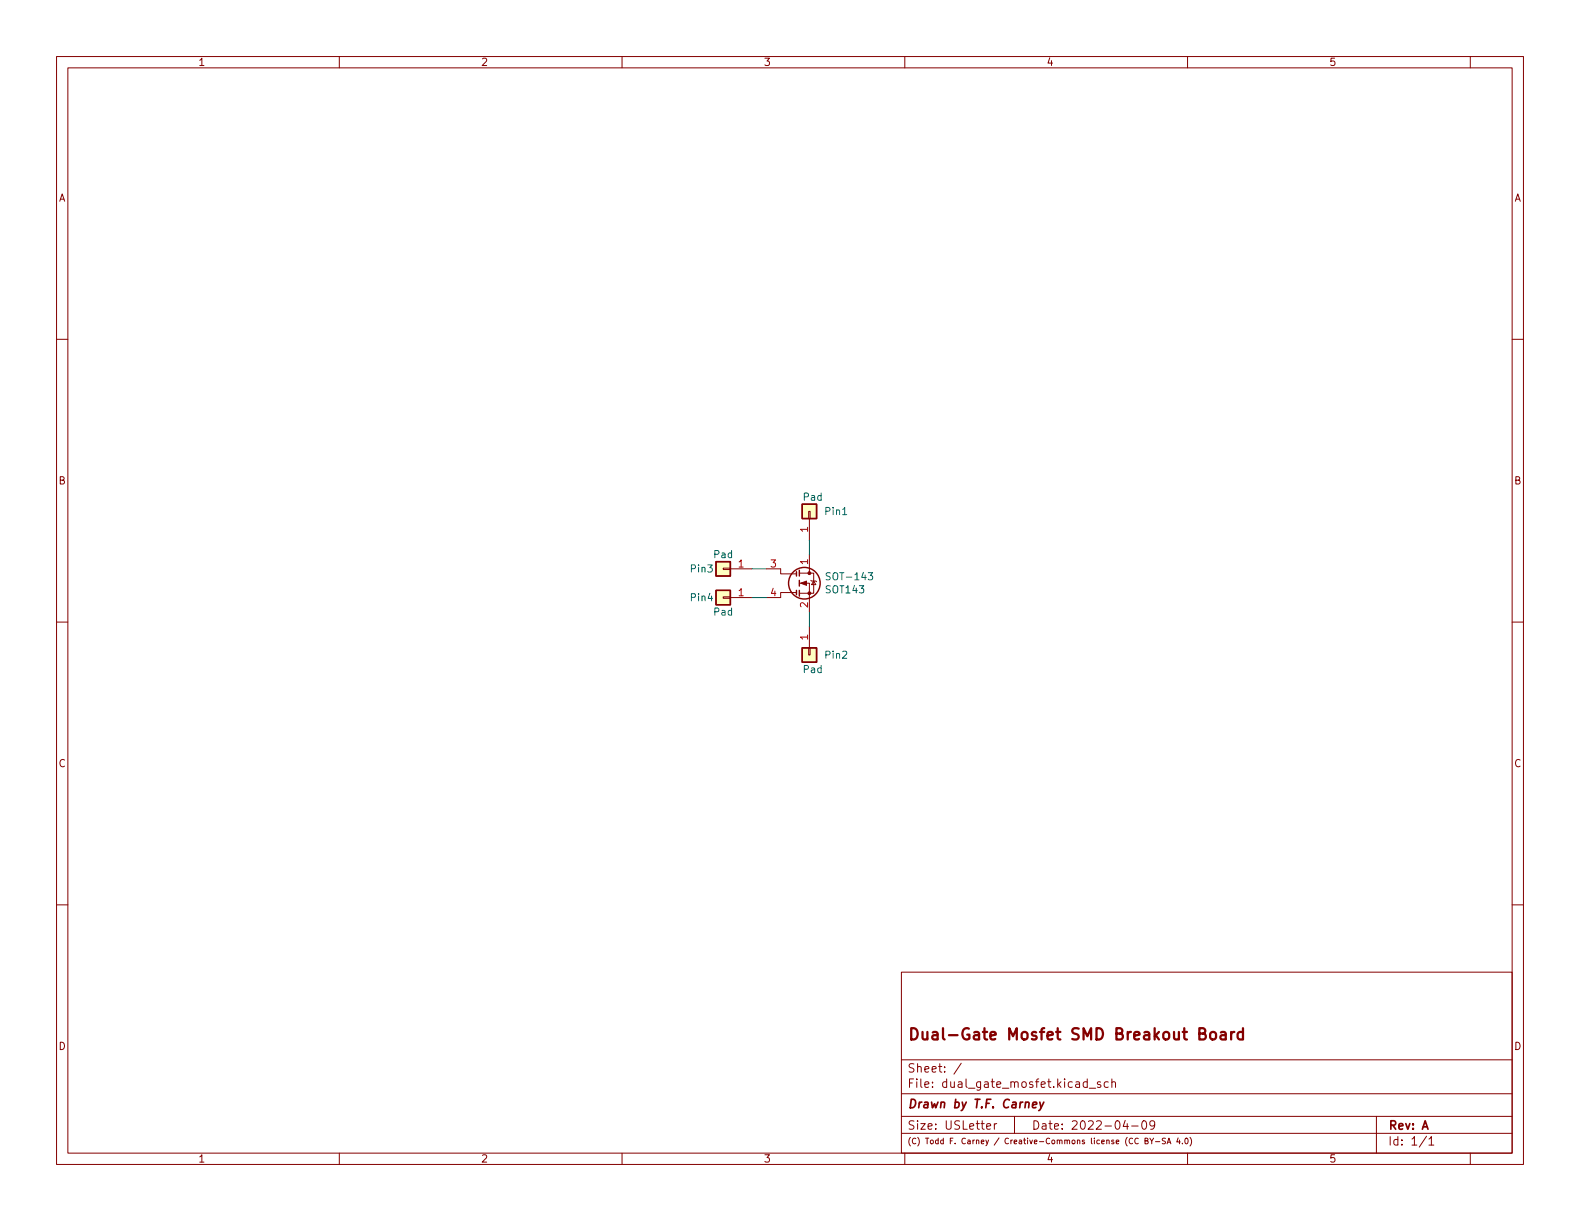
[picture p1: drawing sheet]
<svg xmlns="http://www.w3.org/2000/svg" width="279mm" height="216mm" viewBox="0 0 279 216" stroke-linecap="round" stroke-linejoin="round" font-family="sans-serif">
<g fill="none" stroke="#840000" stroke-width=".18">
<path d="M10 10h259.4v195.9h-259.4zM12 12h255.4v191.9h-255.4zM60 10v2M110 10v2M160 10v2M210 10v2M260 10v2M10 60h2M267.4 60h2M143 90.4h.3v1.3h-.3zM143.1 91.7v3.8M143.1 98v3.3"/>
<path d="M10 110h2M127.9 105.5h1.3v.3h-1.3zM127.9 100.5h1.3v.2h-1.3zM129.2 100.6h3.8M129.2 105.7h3.8M135.5 100.6h2.5v.9h2.8M140.8 104.8h-2.8v.9h-2.5M141.4 103.1h1.7v5.1M141.4 101.3h2.5v3.6h-2.5M143 114.6h.3v1.2h-.3zM143.1 110.7v3.9M143.4 102.6l.1 .1h.8l.1 .2"/>
<path d="M143.9 102.7l.4 .7h-.8zM267.4 110h2M10 160h2M267.4 160h2M159.4 171.9h108v32h-108zM159.4 197.4h108M159.4 193.4h108M159.4 187.4h108M170 188l-1.3 1.9M174.5 199.2l.7-.2-.1-.3h-.4l-.2 .2v.7h.6M175.8 198.7v1M176.3 198.7h-.3l-.2 .3"/>
<path d="M179.4 197.4v3M192.3 191.4l-.5-.1-.3 .3v.4l.2 .2h.6M192.3 190.8v1.5M192.6 192.4h1.2M194.6 191.4l-.3-.1-.3 .2 .1 .2 .5 .2v.3h-.6M196 191.4l-.5-.1-.2 .3v.4l.1 .2h.6M196.6 191.4l.2-.1 .4 .1 .1 .9M196.6 190.8v1.5M199 198.1l-.4 1.1h.9M199.3 198.7v1M200.1 199.1h1.2M202.1 198.2h.2a.81 .81 0 0 1 .5 .6 .81 .81 0 0 1-.3 .8l-.1 .1a.81 .81 0 0 1-.6-.6 .81 .81 0 0 1 .3-.9z"/>
<path d="M204.2 198.8l-.3 .3-.4-.1-.2-.2 .2-.6h.4l.2 .1a.99 .99 0 0 1-.3 1.4h-.3M243.4 197.4v6.5M60 203.9v2M110 203.9v2M159.4 200.4h108M160 203.9v2M201.3 201.3a.44 .44 0 0 0-.6 .5 .44 .44 0 0 0 .6 .4M202.5 201.7h.4l.1-.4h-.5v1h.4l.1-.4-.2-.2M203.3 201.3l.4 .5 .3-.5M203.7 201.8v.5M204.3 201.9h.8M206.1 201.3h-.4l-.2 .1 .1 .3 .4 .2v.3h-.5"/>
<path d="M206.4 202.3l.3-1 .3 1M206.5 202h.5M208.3 201.2l-.2 .7h.6M208.6 201.6v.7M209.1 202.2v.1M209.7 201.3h.1a.53 .53 0 0 1 .3 .5 .53 .53 0 0 1-.3 .5 .66 .66 0 0 1-.1-1zM210 203.9v2M210.4 201.1a1.15 1.15 0 0 1 0 1.5M252.3 200.9l-1.3 1.9M252.7 201.4l.4-.4v1.5M252.7 202.5h.8M260 203.9v2"/>
</g>
<path d="M182.6 195.4l.7-.2v-.2h-.6l-.1 .7 .1 .2 .5-.1M183.9 194.9l.2 1M184.6 194.9l-.7 1.3-.2 .2" fill="none" stroke="#840000" stroke-width=".3"/>
<path d="M212.1 182.8h.7a.49 .49 0 0 0 .3-.5 .49 .49 0 0 0-.3-.5h-.7v2h.8a.53 .53 0 0 0 .3-.6 .53 .53 0 0 0-.4-.4M214.1 182.7a.54 .54 0 0 1 .5-.2 .54 .54 0 0 1 .4 .4v.5a.54 .54 0 0 1-.5 .4 .54 .54 0 0 1-.5-.4zM215.9 182.6l.2-.1 .6 .1 .1 1.2M216.8 182.9l-.7 .1a.39 .39 0 0 0-.3 .4 .39 .39 0 0 0 .3 .4l.7-.1M217.7 182.5v1.3M218.3 182.5a.51 .51 0 0 0-.6 .4M219.8 182.6l-.6-.1-.3 .4v.5l.1 .3 .2 .1 .6-.1M219.8 181.8v2" fill="none" stroke="#840000" stroke-width=".4"/>
<g fill="#ffffc2" stroke="#ffffc2" stroke-width=".18">
<path d="M141.9 114.6h2.5v2.5h-2.5z"/>
<path d="M141.9 89.2h2.5v2.5h-2.5z"/>
<path d="M126.6 104.4h2.6v2.5h-2.6z"/>
<path d="M126.6 99.3h2.6v2.6h-2.6z"/>
</g>
<g fill="none" stroke="#840000" stroke-width=".25">
<path d="M126.6 99.3h2.6v2.6h-2.6zM141.9 89.2h2.5v2.5h-2.5zM126.6 104.4h2.6v2.5h-2.6zM140.8 101.1v.8M140.8 104.4v.8M141.4 100.8v1.1M141.4 102.6v1M141.4 104.4v1M141.9 114.6h2.5v2.5h-2.5z"/>
<circle cx="142.2" cy="103.1" r="2.79"/>
</g>
<g fill="#840000" stroke="#840000" stroke-width=".18">
<path d="M141.6 103.1l1-.4v.8z"/>
<circle cx="143.1" cy="104.9" r=".25"/>
<circle cx="143.1" cy="101.3" r=".25"/>
</g>
<path d="M143.1 95.5v2.5M133 105.7h2.5M133 100.6h2.5M143.1 108.2v2.5" fill="none" stroke="#009600" stroke-width=".18"/>
<text font-size="2.8" fill="#840000" x="160.4" y="183.9">Dual-Gate Mosfet SMD Breakout Board</text>
<g font-size="2.1" fill="#840000">
<text x="160.4" y="189.7">Sheet: /</text>
<text x="160.4" y="196">Drawn by T.F. Carney</text>
<text x="160.4" y="192.4">File: dual_gate_mosfet.kicad_sch</text>
<text x="160.4" y="199.7">Size: USLetter</text>
<text x="182.4" y="199.7">Date: 2022-04-09</text>
<text x="245.4" y="199.7">Rev: A</text>
<text x="245.4" y="202.5">Id: 1/1</text>
</g>
<g font-size="1.8" fill="#840000">
<text x="35" y="11.6">1</text>
<text x="85" y="11.6">2</text>
<text x="135" y="11.6">3</text>
<text x="185" y="11.6">4</text>
<text x="235" y="11.6">5</text>
<text x="10.3" y="35.6">A</text>
<text x="267.7" y="35.6">A</text>
<text x="10.3" y="85.7">B</text>
<text x="267.7" y="85.7">B</text>
<text x="10.3" y="135.6">C</text>
<text x="267.7" y="135.6">C</text>
<text x="10.3" y="185.7">D</text>
<text x="267.7" y="185.7">D</text>
<text x="35" y="205.6">1</text>
<text x="85" y="205.6">2</text>
<text x="135" y="205.6">3</text>
<text x="185" y="205.6">4</text>
<text x="235" y="205.6">5</text>
</g>
<g font-size="1.8" fill="#006464">
<text x="142.1" y="88.5">Pad</text>
<text x="146" y="91.1">Pin1</text>
<text x="122.2" y="101.2">Pin3</text>
<text x="126.3" y="98.7">Pad</text>
<text x="122.2" y="106.3">Pin4</text>
<text x="146.1" y="104.9">SOT143</text>
<text x="146.6" y="102.6">SOT-143</text>
<text x="126.3" y="108.8">Pad</text>
<text x="142.1" y="119">Pad</text>
<text x="146" y="116.5">Pin2</text>
</g>
<g font-size="1.8" fill="#a90000">
<text x="142.9" y="94.1" transform="rotate(-90 142.9 94.1)">1</text>
<text x="130.6" y="100.3">1</text>
<text x="136.3" y="100.3">3</text>
<text x="142.9" y="99.8" transform="rotate(-90 142.9 99.8)">1</text>
<text x="130.6" y="105.4">1</text>
<text x="136.3" y="105.4">4</text>
<text x="142.9" y="107.4" transform="rotate(-90 142.9 107.4)">2</text>
<text x="142.9" y="113.1" transform="rotate(-90 142.9 113.1)">1</text>
</g>
<text font-size="1.4" fill="#840000" x="160.4" y="202.3">(C) Todd F. Carney / Creative-Commons license (CC BY-SA 4.0)</text>
</svg>
